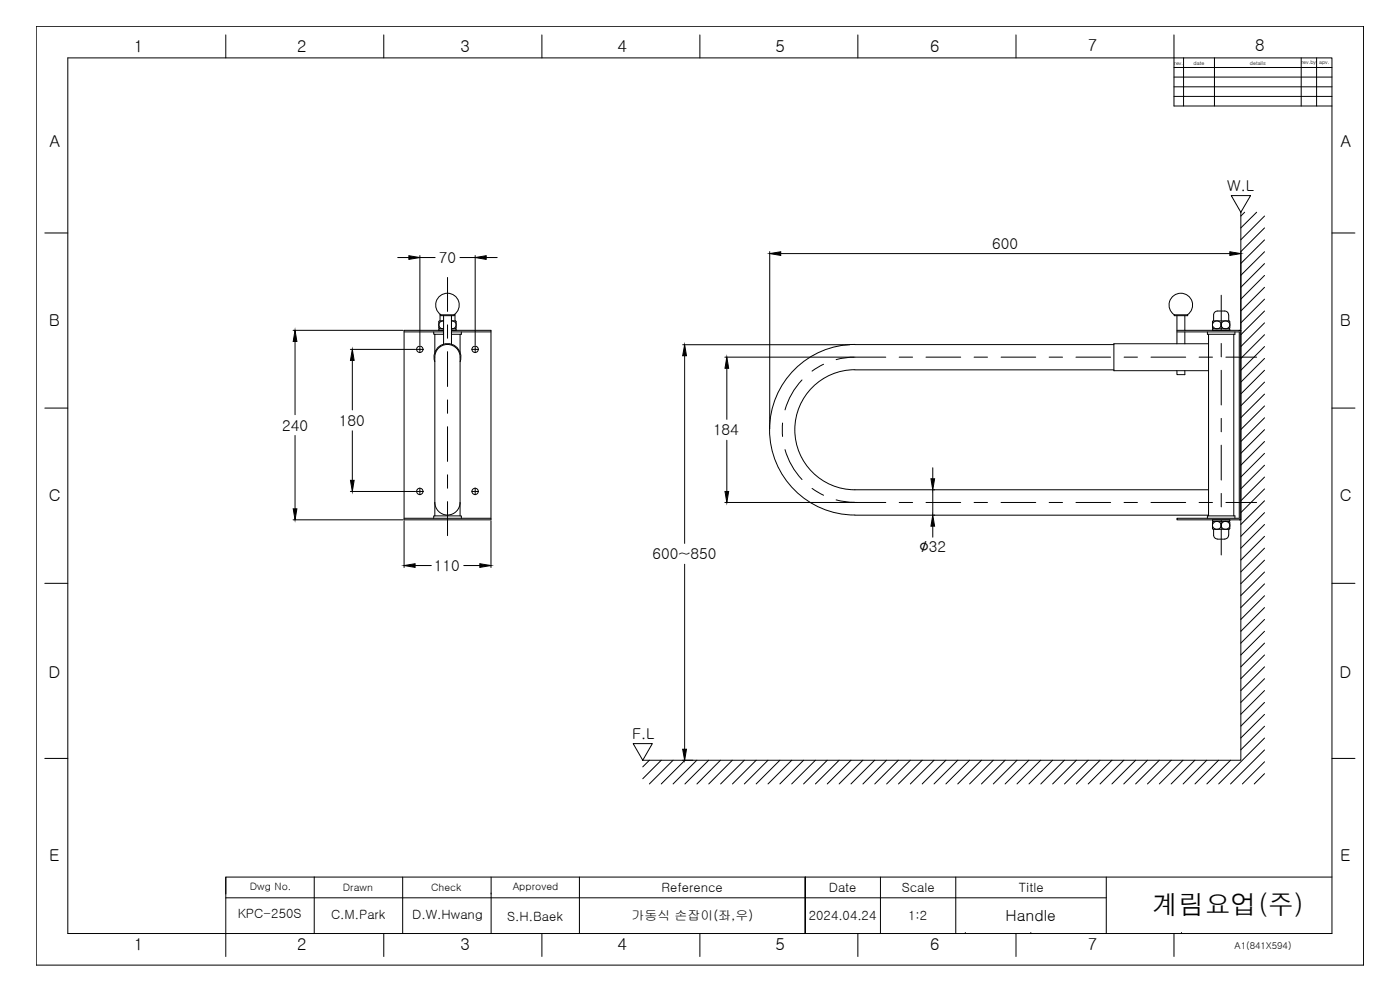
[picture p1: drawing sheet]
<svg xmlns="http://www.w3.org/2000/svg" width="420mm" height="297mm" viewBox="0 0 420 297" stroke-linecap="round" stroke-linejoin="round" font-family="sans-serif">
<!-- layer: FORM -->
<g fill="none" stroke="#000" stroke-width=".3">
<path d="M10.9 7.9h398.3v281.7h-398.3zM20.3 17.4h379.4v262.7h-379.4zM67.8 10.5v6.9M115.2 10.5v6.9M162.6 10.5v6.9M210 10.5v6.9M257.5 10.5v6.9M304.9 10.5v6.9M352.3 10.5v21.3h47.4M355.2 17.4v14.4M364.5 17.4v14.4M390.5 17.4v14.4"/>
<path d="M395.1 17.4v14.4M352.3 20.2h47.4M352.3 23.1h47.4M352.3 26h47.4M352.3 28.9h47.4M13.4 69.9h6.9M399.7 69.9h6.9M13.4 122.4h6.9M399.7 122.4h6.9M13.4 175h6.9M399.7 175h6.9M13.4 227.6h6.9"/>
<path d="M399.7 227.6h6.9M67.8 263.2v5M67.8 269.4h264.2M94.3 263.2h-26.5v23.8M94.3 263.2h305.4M94.3 263.2v16.9M120.8 263.2v16.9M147.4 263.2v16.9M173.9 263.2v16.9M241.7 263.2v16.9v-16.9M241.7 263.2v16.9M264.2 263.2v16.9"/>
<path d="M286.8 263.2v16.9M332 263.2v16.9M115.2 280.1v6.9M162.6 280.1v6.9M210 280.1v6.9M257.5 280.1v6.9M289.7 280.1h.1M304.9 280.1v6.9M309.4 280.1h.1M352.3 280.1v6.9M354.6 280.1h.1"/>
</g>
<!-- layer: TEXT -->
<path d="M147.4 268.2h.1" fill="none" stroke="#000" stroke-width=".3"/>
<!-- layer: 0 -->
<g fill="none" stroke="#000" stroke-width=".3">
<path d="M121.3 99.6h11.8M130.2 99.6v.7h.3M131.7 96.5v1.9l.2 .2M131.9 96.3l-.2 .2M131.9 98.7l-.2 .4M131.9 96.3h1.2a1.2 1.2 0 0 0-1.4 1.2 1.2 1.2 0 0 0 1.4 1.2h-1.2M132.1 94.5v1.8M132.1 94.3v.2M132.3 94.5h4M132.3 94.5v.2h4v-.2M132.3 94.4a3.5 3.5 0 0 1-.7-5.2 3.5 3.5 0 0 1 5.3 0 3.5 3.5 0 0 1-.6 5.2M133.1 99.1h-11.8v56.9h26v-56.9h-11.8v-4.4v8.6"/>
<path d="M133.1 94.7v8.6M136.5 94.3v.2M136.6 94.5v1.8M136.7 96.3l.2 .2M136.7 98.7l.2 .4M136.7 96.3h-1.2a1.2 1.2 0 0 1 1.4 1.2 1.2 1.2 0 0 1-1.4 1.2h1.2M136.9 96.5v1.9l-.2 .2M138.5 99.6v.7h-3v-.7h11.8M352.4 94.4a3.5 3.5 0 0 1-.7-5.2 3.5 3.5 0 0 1 5.3 0 3.5 3.5 0 0 1-.6 5.2M352.4 94.5h4v.2h-4zM353.2 99.1h19.2h-.5M353.2 99.6h18.7v55.9h-18.7v.5h19.2"/>
<path d="M353.2 94.7v8.4M355.6 94.7v4.4M355.6 99.6v3.5M362.4 99.6v.7h8.2v-.7M363.9 96.5l.2-.2h4.7l.2 .2M363.9 96.5v1.9l.2 .2M364 98.7h4.8l.3 .4h-5.2zM364.2 96.7a1.31 1.31 0 0 0 1 2 1.31 1.31 0 0 0 1.4-1.7 1.29 1.29 0 0 1 2-.6 1.29 1.29 0 0 1 0 2.1 1.29 1.29 0 0 1-2-.6 1.39 1.39 0 0 0-.8-1.5 1.39 1.39 0 0 0-1.6 .3zM364.2 94.5l.2-.7 1-.5 2.5 .1 .6 .4 .2 .7M364.2 94.5v1.8M368.8 94.5v1.8M369.1 96.5l-.1 1.9-.2 .2"/>
<path d="M372.4 99.1v56.9h-.5M130.5 108.5a4 4 0 0 1 3.8-5.4 4 4 0 0 1 3.8 5.4M130.5 100.3h2.6M130.5 100.3v5.5M138.1 100.3v5.5M256.5 103.3a25.6 25.6 0 0 0-25.5 25.6 25.6 25.6 0 0 0 25.5 25.6M256.5 110.9a18 18 0 0 0-18 18 18 18 0 0 0 18 18.1M256.6 111h77.7M256.6 103.4h77.7M353.2 111.2v1.2h2.4v-1.2M362.7 100.3v54.5M362.7 103.1h-28.4v8.1h28.4"/>
<path d="M370.3 100.3v54.5M121.3 155.5h26M130.2 155.5v-.7h8.3v.7M130.5 154.8v-47.7a3.8 3.8 0 0 1 3.8-3.8 3.8 3.8 0 0 1 3.8 3.8v47.7M130.5 150.7a3.8 3.8 0 0 0 3.8 3.8 3.8 3.8 0 0 0 3.8-3.8M256.6 154.6h106.1M256.6 147h106.1M362.4 155.5v-.7h8.2v.7M364.1 156.4l-.2 .3v1.9l.2 .2 4.9-.1 .1-2-.3-.3M364.1 156.4l-.2-.4h5.2l-.3 .4M364.1 156.4h4.7M364.2 158.8l.1 2.1 .7 .8h2.9l.6-.4 .2-.7"/>
<path d="M364.3 156.7a1.26 1.26 0 0 0 .6 2.1 1.26 1.26 0 0 0 1.6-1.4 1.24 1.24 0 0 1 1.4-1.1 1.24 1.24 0 0 1 1.1 1.5 1.24 1.24 0 0 1-1.5 1 1.75 1.75 0 0 1-1.2-1.8 1.39 1.39 0 0 0-2-.3zM368.8 158.8v1.8"/>
<circle cx="126" cy="104.8" r=".95"/>
<circle cx="142.6" cy="104.8" r=".95"/>
<circle cx="126" cy="147.4" r=".95"/>
<circle cx="142.6" cy="147.4" r=".95"/>
</g>
<!-- layer: center -->
<g fill="none" stroke="#000" stroke-width=".3">
<path d="M134.3 83.2v10.2M134.3 97.5v4M366.5 88.6v10.4M125 104.8h.8M125.9 104.8h.2M126 103.8v.8M126 104.7v.2M126 105v.8M126.2 104.8h.8M134.3 105.5v10.5M134.3 120v4M141.6 104.8h.8"/>
<path d="M142.5 104.8h.2M142.6 103.8v.8M142.6 104.7v.2M142.6 105v.8M142.8 104.8h.8M240.7 114a21.8 21.8 0 0 0-5.1 9M247.2 109.3l-3.5 2M256.5 107.2l-2.8 .1-2.8 .6M256.6 107.2h9.2M269.9 107.2h4M277.9 107.2h10.4M292.3 107.2h4.1"/>
<path d="M300.4 107.2h10.4M314.9 107.2h4M322.9 107.2h10.4M337.3 107.2h4.1M345.4 107.2h10.4M359.9 107.2h4M366.5 103.1v4M366.5 111.1v10.4M367.9 107.2h9.2M134.3 128v10.4M234.9 126.9v4.1M235.6 134.9a21.8 21.8 0 0 0 5.1 9"/>
<path d="M366.5 125.5v4.1M366.5 133.6v10.4M125 147.5h.8M125.9 147.5h.2M126 146.4v.8M126 147.3v.2M126 147.6v.8M126.2 147.5h.8M134.3 142.5v4M134.3 150.5v10.2M141.6 147.5h.8M142.5 147.5h.2"/>
<path d="M142.6 146.4v.8M142.6 147.3v.2M142.6 147.6v.8M142.8 147.5h.8M243.7 146.5l3.5 2.1M250.9 150l2.8 .5 2.8 .2M256.6 150.8h9.2M269.9 150.8h4M277.9 150.8h10.4M292.3 150.8h4.1M300.4 150.8h10.4M314.9 150.8h4"/>
<path d="M322.9 150.8h10.4M337.3 150.8h4.1M345.4 150.8h10.4M359.9 150.8h4M366.5 148.1v4M366.5 156.1v10.4M367.9 150.8h9.2"/>
</g>
<!-- layer: HATCH -->
<g fill="none" stroke="#000" stroke-width=".3">
<path d="M373.5 63.7l-1.1 1.1M377.1 63.7l-4.7 4.7M379.5 64.8l-7.1 7.1M379.5 68.4l-7.1 7.1M379.5 72l-7.1 7.1M379.5 75.5l-7.1 7.1M379.5 79.1l-7.1 7.1M379.5 82.6l-7.1 7.2M379.5 86.2l-7.1 7.1M379.5 89.8l-7.1 7.1M379.5 93.3l-7.1 7.1M379.5 96.9l-7.1 7.1"/>
<path d="M379.5 100.4l-7.1 7.1M379.5 104l-7.1 7.1M379.5 107.5l-7.1 7.2M379.5 111.1l-7.1 7.1M379.5 114.7l-7.1 7.1M379.5 118.3l-7.1 7M379.5 121.8l-7.1 7.1M379.5 125.4l-7.1 7.1M379.5 128.9l-7.1 7.1M379.5 132.5l-7.1 7.1M379.5 136l-7.1 7.1M379.5 139.6l-7.1 7.1"/>
<path d="M379.5 143.1l-7.1 7.2M379.5 146.7l-7.1 7.1M379.5 150.3l-7.1 7.1M379.5 153.8l-7.1 7.1M379.5 157.4l-7.1 7.1M379.5 160.9l-7.1 7.1M379.5 164.5l-7.1 7.1M379.5 168.1l-7.1 7M379.5 171.6l-7.1 7.1M379.5 175.2l-7.1 7.1M379.5 178.7l-7.1 7.2M379.5 182.3l-7.1 7.1"/>
<path d="M379.5 185.9l-7.1 7.1M379.5 189.4l-7.1 7.1M379.5 193l-7.1 7.1M379.5 196.5l-7.1 7.1M379.5 200.1l-7.1 7.1M379.5 203.6l-7.1 7.1M379.5 207.2l-7.1 7.1M379.5 210.7l-7.1 7.2M379.5 214.3l-7.1 7.1M379.5 217.9l-7.1 7.1M194.9 228.1l-2 2M198.4 228.1l-5.5 5.6"/>
<path d="M202 228.1l-7.1 7.1M205.6 228.1l-7.2 7.1M209.1 228.1l-7.1 7.1M212.7 228.1l-7.1 7.1M216.2 228.1l-7 7.1M219.8 228.1l-7.1 7.1M223.4 228.1l-7.1 7.1M226.9 228.1l-7.1 7.1M230.5 228.1l-7.1 7.1M234 228.1l-7.1 7.1M237.6 228.1l-7.1 7.1M241.2 228.1l-7.2 7.1"/>
<path d="M244.7 228.1l-7.1 7.1M248.3 228.1l-7.1 7.1M251.8 228.1l-7.1 7.1M255.4 228.1l-7.1 7.1M258.9 228.1l-7.1 7.1M262.5 228.1l-7.1 7.1M266.1 228.1l-7.1 7.1M269.6 228.1l-7.1 7.1M273.2 228.1l-7.1 7.1M276.8 228.1l-7.2 7.1M280.3 228.1l-7.1 7.1M283.9 228.1l-7.1 7.1"/>
<path d="M287.4 228.1l-7.1 7.1M291 228.1l-7.1 7.1M294.5 228.1l-7.1 7.1M298.1 228.1l-7.1 7.1M301.7 228.1l-7.2 7.1M305.2 228.1l-7.1 7.1M308.8 228.1l-7.1 7.1M312.3 228.1l-7.1 7.1M315.9 228.1l-7.1 7.1M319.4 228.1l-7 7.1M323 228.1l-7.1 7.1M326.6 228.1l-7.1 7.1"/>
<path d="M330.1 228.1l-7.1 7.1M333.7 228.1l-7.1 7.1M337.3 228.1l-7.2 7.1M340.8 228.1l-7.1 7.1M344.4 228.1l-7.1 7.1M347.9 228.1l-7.1 7.1M351.5 228.1l-7.1 7.1M355 228.1l-7.1 7.1M358.6 228.1l-7.1 7.1M362.1 228.1l-7 7.1M365.7 228.1l-7.1 7.1M369.3 228.1l-7.1 7.1"/>
<path d="M379.5 221.5l-13.8 13.7M379.5 225l-10.2 10.2M379.5 228.6l-6.6 6.6M379.5 232.1l-3.1 3.1"/>
</g>
<!-- layer: W.L -->
<path d="M369.5 58.7h5.8l-2.9 5zM372.4 63.7v164.4h-179.5M190 223.1h5.8l-2.9 5z" fill="none" stroke="#000" stroke-width=".3"/>
<!-- layer: DIM -->
<g fill="none" stroke="#000" stroke-width=".3">
<path d="M119.4 77.3h3.3M126 76.7v26.8M126 77.3h4.6M138 77.3h4.6M142.6 76.7v26.8M145.9 77.3h3.3M231 75.5v53.2M234.3 76.1h134.8M372.4 75.5v23.3M88 99.1h33M88.5 102.5v21.9M105.1 104.8h19.6"/>
<path d="M105.7 108.1v14.9M204.9 103.4h50.1M205.5 106.7v56.3M217.5 107.2h38.8M218.1 110.5v15.3M88.5 130.7v22M105.7 129.3v14.8M218.1 132.1v15.4M88 156h33M105.1 147.5h19.6M121.3 156.3v14M147.3 156.3v14"/>
<path d="M217.5 150.8h39.8M279.9 140.3v3.4M279.9 147v7.6M279.9 157.9v3.3M280.2 154.6h.3M280.2 147h.3M124.6 169.7h4.8M139.2 169.7h4.8M205.5 169.3v55.5M204.9 228.1h3"/>
</g>
<g fill="#000" stroke="#000" stroke-width=".3">
<path d="M122.7 76.7l3.3 .6-3.3 .5zM142.6 77.3l3.3-.6v1.1zM231 76.1l3.3-.6v1.1zM369.1 75.5l3.3 .6-3.3 .5zM88.5 99.1l.6 3.4h-1.1zM105.7 104.8l.6 3.3h-1.1zM205.5 103.4l.5 3.3h-1.1zM218.1 107.2l.6 3.3h-1.1zM88 152.7h1.1l-.6 3.3zM105.2 144.1h1.1l-.6 3.4zM217.6 147.5h1.1l-.6 3.3zM279.9 154.6l.6 3.3h-1.1z"/>
<path d="M279.4 143.7h1.1l-.6 3.3zM121.3 169.7l3.3-.6v1.1zM144 169.1l3.3 .6-3.3 .5zM204.9 224.8h1.1l-.5 3.3z"/>
</g>
<text font-size="7.9" x="345.8" y="274.2">계림요업(주)</text>
<text font-size="5.1" x="275.8" y="165.6">∅</text>
<g font-size="4.9">
<text x="40.2" y="15.6">1</text>
<text x="89.2" y="15.7">2</text>
<text x="138.2" y="15.6">3</text>
<text x="185.3" y="15.6">4</text>
<text x="232.7" y="15.6">5</text>
<text x="279.2" y="15.6">6</text>
<text x="326.5" y="15.4">7</text>
<text x="376.7" y="15.4">8</text>
<text x="14.8" y="44.3">A</text>
<text x="402.3" y="44.3">A</text>
<text x="14.6" y="97.8">B</text>
<text x="402.1" y="97.8">B</text>
<text x="14.6" y="150.2">C</text>
<text x="402.1" y="150.2">C</text>
<text x="14.5" y="203.5">D</text>
<text x="402" y="203.5">D</text>
<text x="14.7" y="258.5">E</text>
<text x="402.2" y="258.5">E</text>
<text x="40.2" y="285.1">1</text>
<text x="89.2" y="285.2">2</text>
<text x="138.2" y="285.1">3</text>
<text x="185.3" y="285.1">4</text>
<text x="232.7" y="285.1">5</text>
<text x="279.2" y="285.1">6</text>
<text x="326.5" y="284.9">7</text>
</g>
<text font-size="4.6" x="301.8" y="276.4">Handle</text>
<g font-size="4.5">
<text x="368.3" y="57.4">W.L</text>
<text x="297.8" y="74.6">600</text>
<text x="131.7" y="78.9">70</text>
<text x="84.7" y="129.2">240</text>
<text x="101.7" y="127.7">180</text>
<text x="214" y="130.6">184</text>
<text x="195.9" y="167.8">600~850</text>
<text x="278.8" y="165.6">32</text>
<text x="130.2" y="171.3">110</text>
<text x="189.8" y="221.6">F.L</text>
</g>
<text font-size="3.9" x="189.6" y="276.1">가동식 손잡이(좌,우)</text>
<g font-size="3.8">
<text x="198.6" y="267.6">Reference</text>
<text x="248.7" y="267.6">Date</text>
<text x="270.6" y="267.6">Scale</text>
<text x="305.8" y="267.6">Title</text>
<text x="71.4" y="275.6">KPC-250S</text>
<text x="99.3" y="275.7">C.M.Park</text>
<text x="123.7" y="275.8">D.W.Hwang</text>
<text x="152.2" y="276.4">S.H.Baek</text>
<text x="242.8" y="276.1">2024.04.24</text>
<text x="272.5" y="276.1">1:2</text>
</g>
<g font-size="3.1">
<text x="75" y="267.2">Dwg No.</text>
<text x="102.9" y="267.3">Drawn</text>
<text x="129.4" y="267.3">Check</text>
<text x="153.9" y="267.2">Approved</text>
</g>
<text font-size="2.8" x="370.5" y="284.7">A1(841X594)</text>
<g font-size="1.6">
<text x="352.4" y="19.4">rev.</text>
<text x="358.2" y="19.4">date</text>
<text x="375.1" y="19.4">details</text>
<text x="390.6" y="19.3">rev.by</text>
<text x="395.9" y="19.3">apv.</text>
</g>
</svg>
